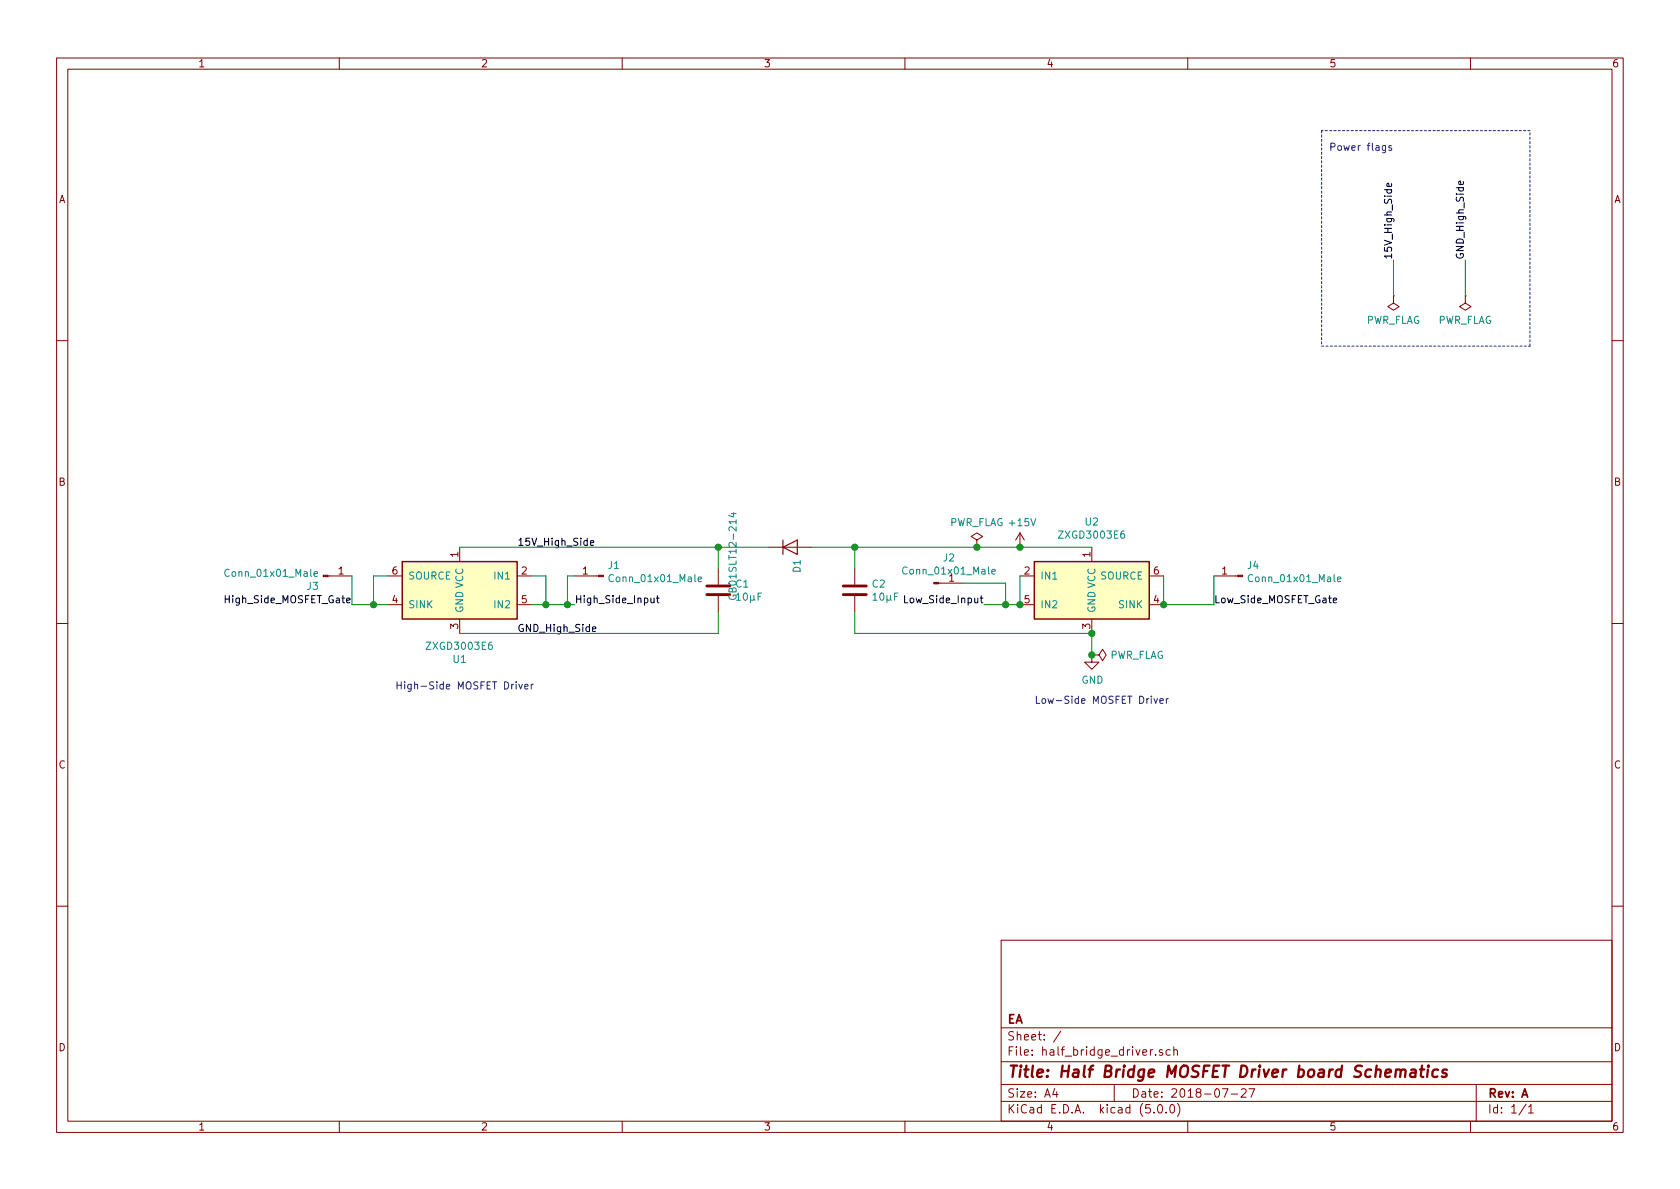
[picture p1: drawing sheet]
EESchema Schematic File Version 4
LIBS:half_bridge_driver-cache
EELAYER 26 0
EELAYER END
$Descr A4 11693 8268
encoding utf-8
Sheet 1 1
Title "Half Bridge MOSFET Driver board Schematics"
Date "2018-07-27"
Rev "A"
Comp "EA"
Comment1 ""
Comment2 ""
Comment3 ""
Comment4 ""
$EndDescr
$Comp
L Driver_FET:ZXGD3003E6 U1
U 1 1
P 3200 4100
F 0 "U1" H 3200 3622 50  0000 C CNN
F 1 "ZXGD3003E6" H 3200 3713 50  0000 C CNN
F 2 "TO_SOT_Packages_SMD:SOT-23-6_Handsoldering" H 3200 3600 50  0001 C CNN
F 3 "http://www.diodes.com/_files/datasheets/ZXGD3003E6.pdf" H 2850 4350 50  0001 C CNN
	1    3200 4100
	-1   0    0    -1  
$EndComp
$Comp
L Driver_FET:ZXGD3003E6 U2
U 1 1
P 7600 4100
F 0 "U2" H 7600 4578 50  0000 C CNN
F 1 "ZXGD3003E6" H 7600 4487 50  0000 C CNN
F 2 "TO_SOT_Packages_SMD:SOT-23-6_Handsoldering" H 7600 3600 50  0001 C CNN
F 3 "http://www.diodes.com/_files/datasheets/ZXGD3003E6.pdf" H 7250 4350 50  0001 C CNN
	1    7600 4100
	1    0    0    -1  
$EndComp
$Comp
L Device:C C1
U 1 1
P 5000 4100
F 0 "C1" H 5115 4146 50  0000 L CNN
F 1 "10µF" H 5115 4055 50  0000 L CNN
F 2 "Capacitors_SMD:C_1210" H 5038 3950 50  0001 C CNN
F 3 "~" H 5000 4100 50  0001 C CNN
	1    5000 4100
	1    0    0    -1  
$EndComp
$Comp
L Device:C C2
U 1 1
P 5950 4100
F 0 "C2" H 6065 4146 50  0000 L CNN
F 1 "10µF" H 6065 4055 50  0000 L CNN
F 2 "Capacitors_SMD:C_1210" H 5988 3950 50  0001 C CNN
F 3 "~" H 5950 4100 50  0001 C CNN
	1    5950 4100
	1    0    0    -1  
$EndComp
$Comp
L Device:D D1
U 1 1
P 5500 3800
F 0 "D1" V 5546 3721 50  0000 R CNN
F 1 "GB01SLT12-214" V 5100 4050 50  0000 R CNN
F 2 "Diodes_SMD:D_SMB" H 5500 3800 50  0001 C CNN
F 3 "~" H 5500 3800 50  0001 C CNN
	1    5500 3800
	1    0    0    -1  
$EndComp
Wire Wire Line
	5000 4250 5000 4400
Wire Wire Line
	5000 3950 5000 3800
Wire Wire Line
	7100 4000 7100 4200
Wire Wire Line
	8100 4000 8100 4200
Wire Wire Line
	3700 4200 3800 4200
Wire Wire Line
	7100 4200 7000 4200
Connection ~ 7100 4200
Wire Wire Line
	2700 4200 2600 4200
Connection ~ 8100 4200
Text Label 8450 4200 0    50   ~ 0
Low_Side_MOSFET_Gate
Text Label 2450 4200 2    50   ~ 0
High_Side_MOSFET_Gate
Text Label 4000 4200 0    50   ~ 0
High_Side_Input
Text Label 6850 4200 2    50   ~ 0
Low_Side_Input
$Comp
L power:GND #PWR02
U 1 1
P 7600 4550
F 0 "#PWR02" H 7600 4300 50  0001 C CNN
F 1 "GND" H 7605 4377 50  0000 C CNN
F 2 "" H 7600 4550 50  0001 C CNN
F 3 "" H 7600 4550 50  0001 C CNN
	1    7600 4550
	1    0    0    -1  
$EndComp
Wire Wire Line
	7600 4550 7600 4400
Connection ~ 7600 4400
$Comp
L power:+15V #PWR01
U 1 1
P 7100 3800
F 0 "#PWR01" H 7100 3650 50  0001 C CNN
F 1 "+15V" H 7115 3973 50  0000 C CNN
F 2 "" H 7100 3800 50  0001 C CNN
F 3 "" H 7100 3800 50  0001 C CNN
	1    7100 3800
	1    0    0    -1  
$EndComp
Connection ~ 7100 3800
Wire Wire Line
	7100 3800 7600 3800
$Comp
L power:PWR_FLAG #FLG01
U 1 1
P 6800 3800
F 0 "#FLG01" H 6800 3875 50  0001 C CNN
F 1 "PWR_FLAG" H 6800 3974 50  0000 C CNN
F 2 "" H 6800 3800 50  0001 C CNN
F 3 "~" H 6800 3800 50  0001 C CNN
	1    6800 3800
	1    0    0    -1  
$EndComp
Connection ~ 6800 3800
Wire Wire Line
	6800 3800 7100 3800
$Comp
L power:PWR_FLAG #FLG02
U 1 1
P 7600 4550
F 0 "#FLG02" H 7600 4625 50  0001 C CNN
F 1 "PWR_FLAG" V 7600 4678 50  0000 L CNN
F 2 "" H 7600 4550 50  0001 C CNN
F 3 "~" H 7600 4550 50  0001 C CNN
	1    7600 4550
	0    1    1    0   
$EndComp
Connection ~ 7600 4550
Text Label 3600 3800 0    50   ~ 0
15V_High_Side
Text Label 3600 4400 0    50   ~ 0
GND_High_Side
Text Label 9700 1800 1    50   ~ 0
15V_High_Side
Text Label 10200 1800 1    50   ~ 0
GND_High_Side
$Comp
L power:PWR_FLAG #FLG0101
U 1 1
P 9700 2050
F 0 "#FLG0101" H 9700 2125 50  0001 C CNN
F 1 "PWR_FLAG" H 9700 2223 50  0000 C CNN
F 2 "" H 9700 2050 50  0001 C CNN
F 3 "~" H 9700 2050 50  0001 C CNN
	1    9700 2050
	1    0    0    1   
$EndComp
$Comp
L power:PWR_FLAG #FLG0102
U 1 1
P 10200 2050
F 0 "#FLG0102" H 10200 2125 50  0001 C CNN
F 1 "PWR_FLAG" H 10200 2223 50  0000 C CNN
F 2 "" H 10200 2050 50  0001 C CNN
F 3 "~" H 10200 2050 50  0001 C CNN
	1    10200 2050
	1    0    0    1   
$EndComp
Wire Wire Line
	9700 1800 9700 2050
Wire Wire Line
	10200 1800 10200 2050
Wire Wire Line
	3700 4000 3800 4000
Wire Wire Line
	3800 4000 3800 4200
Connection ~ 3800 4200
Wire Wire Line
	3800 4200 3950 4200
$Comp
L Connector:Conn_01x01_Male J1
U 1 1
P 4200 4000
F 0 "J1" H 4173 3930 50  0000 R CNN
F 1 "Conn_01x01_Male" H 4173 4021 50  0000 R CNN
F 2 "Wire_Pads:SolderWirePad_single_SMD_5x10mm" H 4200 4000 50  0001 C CNN
F 3 "~" H 4200 4000 50  0001 C CNN
	1    4200 4000
	-1   0    0    1   
$EndComp
$Comp
L Connector:Conn_01x01_Male J2
U 1 1
P 6500 4050
F 0 "J2" H 6606 4228 50  0000 C CNN
F 1 "Conn_01x01_Male" H 6606 4137 50  0000 C CNN
F 2 "Wire_Pads:SolderWirePad_single_SMD_5x10mm" H 6500 4050 50  0001 C CNN
F 3 "~" H 6500 4050 50  0001 C CNN
	1    6500 4050
	1    0    0    -1  
$EndComp
Wire Wire Line
	4000 4000 3950 4000
Wire Wire Line
	3950 4000 3950 4200
Connection ~ 3950 4200
Wire Wire Line
	3950 4200 4000 4200
Wire Wire Line
	8100 4200 8450 4200
Wire Wire Line
	6700 4050 7000 4050
Wire Wire Line
	7000 4050 7000 4200
Connection ~ 7000 4200
Wire Wire Line
	7000 4200 6850 4200
Wire Wire Line
	5950 4400 5950 4250
Wire Wire Line
	5950 4400 7600 4400
Wire Wire Line
	5950 3950 5950 3800
Wire Wire Line
	5950 3800 6800 3800
Wire Wire Line
	2700 4000 2600 4000
Wire Wire Line
	2600 4000 2600 4200
Connection ~ 2600 4200
Wire Wire Line
	2600 4200 2450 4200
Wire Wire Line
	3200 3800 5000 3800
Wire Wire Line
	3200 4400 5000 4400
Wire Wire Line
	5650 3800 5950 3800
Connection ~ 5950 3800
Wire Wire Line
	5350 3800 5000 3800
Connection ~ 5000 3800
$Comp
L Connector:Conn_01x01_Male J4
U 1 1
P 8650 4000
F 0 "J4" H 8623 3930 50  0000 R CNN
F 1 "Conn_01x01_Male" H 8623 4021 50  0000 R CNN
F 2 "Wire_Pads:SolderWirePad_single_SMD_5x10mm" H 8650 4000 50  0001 C CNN
F 3 "~" H 8650 4000 50  0001 C CNN
	1    8650 4000
	-1   0    0    1   
$EndComp
Wire Wire Line
	8450 4000 8450 4200
$Comp
L Connector:Conn_01x01_Male J3
U 1 1
P 2250 4000
F 0 "J3" H 2223 3930 50  0000 R CNN
F 1 "Conn_01x01_Male" H 2223 4021 50  0000 R CNN
F 2 "Wire_Pads:SolderWirePad_single_SMD_5x10mm" H 2250 4000 50  0001 C CNN
F 3 "~" H 2250 4000 50  0001 C CNN
	1    2250 4000
	1    0    0    -1  
$EndComp
Wire Wire Line
	2450 4000 2450 4200
Wire Notes Line
	9200 900  9200 2400
Wire Notes Line
	9200 2400 10650 2400
Wire Notes Line
	10650 2400 10650 900 
Wire Notes Line
	10650 900  9200 900 
Text Notes 9250 1050 0    50   ~ 0
Power flags
Text Notes 7200 4900 0    50   ~ 0
Low-Side MOSFET Driver
Text Notes 2750 4800 0    50   ~ 0
High-Side MOSFET Driver
$EndSCHEMATC
